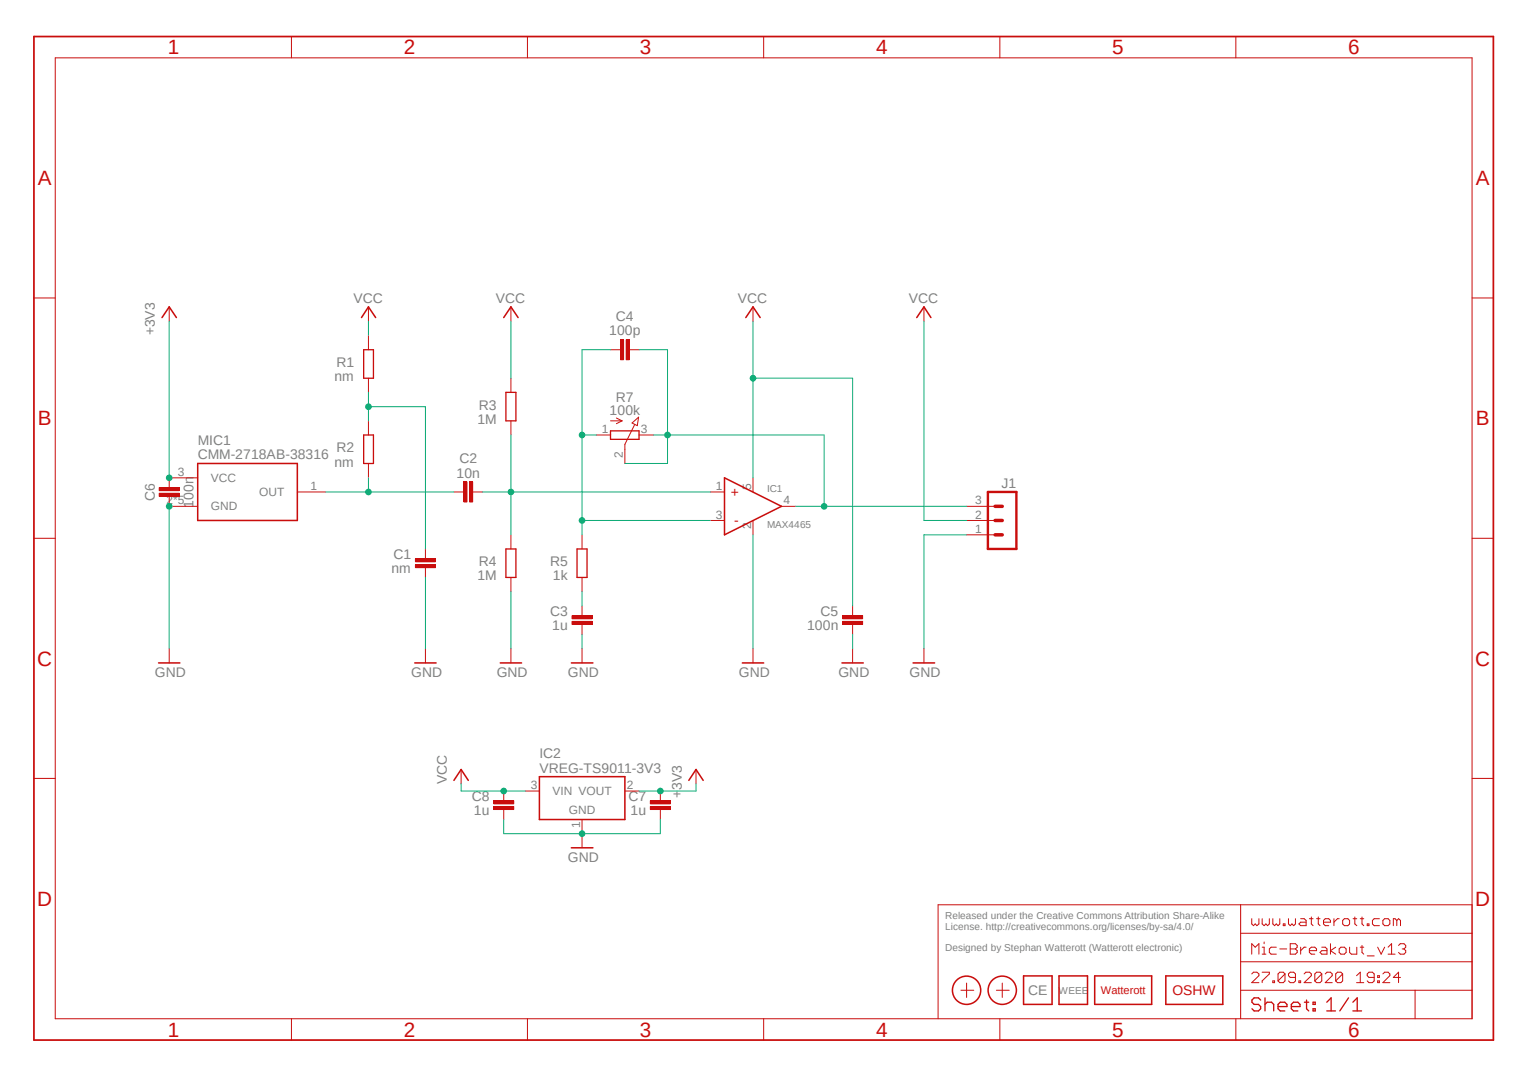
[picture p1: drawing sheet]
<?xml version="1.0" encoding="utf-8"?>
<!DOCTYPE eagle SYSTEM "eagle.dtd">
<eagle version="7.7.0">
<drawing>
<settings>
<setting alwaysvectorfont="no"/>
<setting verticaltext="up"/>
</settings>
<grid distance="0.05" unitdist="inch" unit="inch" style="lines" multiple="1" display="yes" altdistance="0.025" altunitdist="inch" altunit="inch"/>
<schematic xreflabel="%F%N/%S.%C%R" xrefpart="/%S.%C%R">
<libraries>
<library name="we-chip">
<symbols>
<symbol name="MAX4465">
<pin name="+" x="-7.62" y="2.54" visible="pad" length="short" direction="in"/>
<pin name="-" x="-7.62" y="-2.54" visible="pad" length="short" direction="in"/>
<pin name="GND" x="0" y="-5.08" visible="pad" length="short" direction="pwr" rot="R90"/>
<pin name="VCC" x="0" y="5.08" visible="pad" length="short" direction="pwr" rot="R270"/>
<pin name="OUT" x="7.62" y="0" visible="pad" length="short" direction="out" rot="R180"/>
<wire x1="-5.08" y1="5.08" x2="-5.08" y2="-5.08" width="0.254" layer="94"/>
<wire x1="-5.08" y1="5.08" x2="5.08" y2="0" width="0.254" layer="94"/>
<wire x1="5.08" y1="0" x2="-5.08" y2="-5.08" width="0.254" layer="94"/>
<text x="-2.54" y="2.54" size="1.778" layer="94" align="center-right">+</text>
<text x="-2.54" y="-2.54" size="1.778" layer="94" rot="MR180" align="center-right">-</text>
<text x="2.54" y="2.54" size="1.778" layer="95">&gt;NAME</text>
<text x="2.54" y="-2.54" size="1.778" layer="96" rot="MR180">&gt;VALUE</text>
</symbol>
</symbols>
<devicesets>
<deviceset name="MAX4465" prefix="IC">
<gates>
<gate name="IC" symbol="MAX4465" x="0" y="0"/>
</gates>
<devices>
<device name="" package="SOT353">
<connects>
<connect gate="IC" pin="+" pad="1"/>
<connect gate="IC" pin="-" pad="3"/>
<connect gate="IC" pin="GND" pad="2"/>
<connect gate="IC" pin="OUT" pad="4"/>
<connect gate="IC" pin="VCC" pad="5"/>
</connects>
<technologies>
<technology name=""/>
</technologies>
</device>
</devices>
</deviceset>
</devicesets>
</library>
<library name="supply1">
<symbols>
<symbol name="VCC">
<wire x1="1.27" y1="-1.905" x2="0" y2="0" width="0.254" layer="94"/>
<wire x1="0" y1="0" x2="-1.27" y2="-1.905" width="0.254" layer="94"/>
<text x="-2.54" y="-2.54" size="1.778" layer="96" rot="R90">&gt;VALUE</text>
<pin name="VCC" x="0" y="-2.54" visible="off" length="short" direction="sup" rot="R90"/>
</symbol>
<symbol name="GND">
<wire x1="-1.905" y1="0" x2="1.905" y2="0" width="0.254" layer="94"/>
<text x="-2.54" y="-2.54" size="1.778" layer="96">&gt;VALUE</text>
<pin name="GND" x="0" y="2.54" visible="off" length="short" direction="sup" rot="R270"/>
</symbol>
<symbol name="+3V3">
<wire x1="1.27" y1="-1.905" x2="0" y2="0" width="0.254" layer="94"/>
<wire x1="0" y1="0" x2="-1.27" y2="-1.905" width="0.254" layer="94"/>
<text x="-2.54" y="-5.08" size="1.778" layer="96" rot="R90">&gt;VALUE</text>
<pin name="+3V3" x="0" y="-2.54" visible="off" length="short" direction="sup" rot="R90"/>
</symbol>
</symbols>
<devicesets>
<deviceset name="VCC" prefix="P+">
<gates>
<gate name="VCC" symbol="VCC" x="0" y="0"/>
</gates>
<devices>
<device name="">
<technologies>
<technology name=""/>
</technologies>
</device>
</devices>
</deviceset>
<deviceset name="GND" prefix="GND">
<gates>
<gate name="1" symbol="GND" x="0" y="0"/>
</gates>
<devices>
<device name="">
<technologies>
<technology name=""/>
</technologies>
</device>
</devices>
</deviceset>
<deviceset name="+3V3" prefix="+3V3">
<gates>
<gate name="G$1" symbol="+3V3" x="0" y="0"/>
</gates>
<devices>
<device name="">
<technologies>
<technology name=""/>
</technologies>
</device>
</devices>
</deviceset>
</devicesets>
</library>
<library name="we-rcl">
<symbols>
<symbol name="CAPACITOR">
<pin name="1" x="-2.54" y="0" visible="off" length="point" direction="pas" swaplevel="1"/>
<pin name="2" x="2.54" y="0" visible="off" length="point" direction="pas" swaplevel="1" rot="R180"/>
<text x="0" y="2.54" size="1.778" layer="95" align="bottom-center">&gt;NAME</text>
<text x="0" y="-2.54" size="1.778" layer="96" align="top-center">&gt;VALUE</text>
<wire x1="-2.54" y1="0" x2="-0.762" y2="0" width="0.1524" layer="94"/>
<wire x1="2.54" y1="0" x2="0.762" y2="0" width="0.1524" layer="94"/>
<rectangle x1="-1.27" y1="-0.254" x2="2.286" y2="0.254" layer="94" rot="R90"/>
<rectangle x1="-2.286" y1="-0.254" x2="1.27" y2="0.254" layer="94" rot="R90"/>
</symbol>
<symbol name="RESISTOR">
<pin name="1" x="-5.08" y="0" visible="off" length="short" direction="pas" swaplevel="1"/>
<pin name="2" x="5.08" y="0" visible="off" length="short" direction="pas" swaplevel="1" rot="R180"/>
<wire x1="-2.54" y1="0.889" x2="2.54" y2="0.889" width="0.2032" layer="94"/>
<wire x1="2.54" y1="0.889" x2="2.54" y2="-0.889" width="0.2032" layer="94"/>
<wire x1="2.54" y1="-0.889" x2="-2.54" y2="-0.889" width="0.2032" layer="94"/>
<wire x1="-2.54" y1="-0.889" x2="-2.54" y2="0.889" width="0.2032" layer="94"/>
<text x="0" y="1.27" size="1.778" layer="95" align="bottom-center">&gt;NAME</text>
<text x="0" y="-1.27" size="1.778" layer="96" align="top-center">&gt;VALUE</text>
</symbol>
<symbol name="POT">
<wire x1="-0.762" y1="2.54" x2="-0.762" y2="-2.54" width="0.2032" layer="94"/>
<wire x1="0.762" y1="-2.54" x2="0.762" y2="2.54" width="0.2032" layer="94"/>
<wire x1="2.54" y1="0" x2="1.651" y2="0" width="0.1524" layer="94"/>
<wire x1="1.651" y1="0" x2="-1.8796" y2="1.7526" width="0.1524" layer="94"/>
<wire x1="0.762" y1="2.54" x2="-0.762" y2="2.54" width="0.2032" layer="94"/>
<wire x1="-0.762" y1="-2.54" x2="0.762" y2="-2.54" width="0.2032" layer="94"/>
<wire x1="-2.1597" y1="1.2939" x2="-3.1989" y2="2.4495" width="0.1524" layer="94"/>
<wire x1="-3.1989" y1="2.4495" x2="-1.7018" y2="2.2352" width="0.1524" layer="94"/>
<wire x1="-2.54" y1="-2.54" x2="-2.54" y2="-0.508" width="0.1524" layer="94"/>
<wire x1="-2.54" y1="-0.508" x2="-3.048" y2="-1.524" width="0.1524" layer="94"/>
<wire x1="-2.54" y1="-0.508" x2="-2.032" y2="-1.524" width="0.1524" layer="94"/>
<wire x1="-2.1597" y1="1.2939" x2="-1.7018" y2="2.2352" width="0.1524" layer="94"/>
<text x="-5.842" y="0" size="1.778" layer="95" rot="R90" align="bottom-center">&gt;NAME</text>
<text x="-3.556" y="0" size="1.778" layer="96" rot="R90" align="bottom-center">&gt;VALUE</text>
<pin name="A" x="0" y="-5.08" visible="pad" length="short" direction="pas" rot="R90"/>
<pin name="E" x="0" y="5.08" visible="pad" length="short" direction="pas" rot="R270"/>
<pin name="S" x="5.08" y="0" visible="pad" length="short" direction="pas" rot="R180"/>
</symbol>
</symbols>
<devicesets>
<deviceset name="CAPACITOR" prefix="C" uservalue="yes">
<gates>
<gate name="C" symbol="CAPACITOR" x="0" y="0"/>
</gates>
<devices>
<device name="-0402" package="C0402">
<connects>
<connect gate="C" pin="1" pad="1"/>
<connect gate="C" pin="2" pad="2"/>
</connects>
<technologies>
<technology name=""/>
</technologies>
</device>
<device name="-0603" package="C0603">
<connects>
<connect gate="C" pin="1" pad="1"/>
<connect gate="C" pin="2" pad="2"/>
</connects>
<technologies>
<technology name=""/>
</technologies>
</device>
<device name="-0805" package="C0805">
<connects>
<connect gate="C" pin="1" pad="1"/>
<connect gate="C" pin="2" pad="2"/>
</connects>
<technologies>
<technology name=""/>
</technologies>
</device>
<device name="-1206" package="C1206">
<connects>
<connect gate="C" pin="1" pad="1"/>
<connect gate="C" pin="2" pad="2"/>
</connects>
<technologies>
<technology name=""/>
</technologies>
</device>
<device name="-0201" package="C0201">
<connects>
<connect gate="C" pin="1" pad="1"/>
<connect gate="C" pin="2" pad="2"/>
</connects>
<technologies>
<technology name=""/>
</technologies>
</device>
<device name="-1210" package="C1210">
<connects>
<connect gate="C" pin="1" pad="1"/>
<connect gate="C" pin="2" pad="2"/>
</connects>
<technologies>
<technology name=""/>
</technologies>
</device>
<device name="-1808" package="C1808">
<connects>
<connect gate="C" pin="1" pad="1"/>
<connect gate="C" pin="2" pad="2"/>
</connects>
<technologies>
<technology name=""/>
</technologies>
</device>
<device name="-1812" package="C1812">
<connects>
<connect gate="C" pin="1" pad="1"/>
<connect gate="C" pin="2" pad="2"/>
</connects>
<technologies>
<technology name=""/>
</technologies>
</device>
<device name="-1825" package="C1825">
<connects>
<connect gate="C" pin="1" pad="1"/>
<connect gate="C" pin="2" pad="2"/>
</connects>
<technologies>
<technology name=""/>
</technologies>
</device>
</devices>
</deviceset>
<deviceset name="RESISTOR" prefix="R" uservalue="yes">
<gates>
<gate name="R" symbol="RESISTOR" x="0" y="0"/>
</gates>
<devices>
<device name="-0603" package="C0603">
<connects>
<connect gate="R" pin="1" pad="1"/>
<connect gate="R" pin="2" pad="2"/>
</connects>
<technologies>
<technology name=""/>
</technologies>
</device>
<device name="-0805" package="C0805">
<connects>
<connect gate="R" pin="1" pad="1"/>
<connect gate="R" pin="2" pad="2"/>
</connects>
<technologies>
<technology name=""/>
</technologies>
</device>
<device name="-0402" package="C0402">
<connects>
<connect gate="R" pin="1" pad="1"/>
<connect gate="R" pin="2" pad="2"/>
</connects>
<technologies>
<technology name=""/>
</technologies>
</device>
<device name="-1206" package="C1206">
<connects>
<connect gate="R" pin="1" pad="1"/>
<connect gate="R" pin="2" pad="2"/>
</connects>
<technologies>
<technology name=""/>
</technologies>
</device>
<device name="-0201" package="C0201">
<connects>
<connect gate="R" pin="1" pad="1"/>
<connect gate="R" pin="2" pad="2"/>
</connects>
<technologies>
<technology name=""/>
</technologies>
</device>
<device name="-1210" package="C1210">
<connects>
<connect gate="R" pin="1" pad="1"/>
<connect gate="R" pin="2" pad="2"/>
</connects>
<technologies>
<technology name=""/>
</technologies>
</device>
<device name="-1808" package="C1808">
<connects>
<connect gate="R" pin="1" pad="1"/>
<connect gate="R" pin="2" pad="2"/>
</connects>
<technologies>
<technology name=""/>
</technologies>
</device>
<device name="-1812" package="C1812">
<connects>
<connect gate="R" pin="1" pad="1"/>
<connect gate="R" pin="2" pad="2"/>
</connects>
<technologies>
<technology name=""/>
</technologies>
</device>
<device name="-1825" package="C1825">
<connects>
<connect gate="R" pin="1" pad="1"/>
<connect gate="R" pin="2" pad="2"/>
</connects>
<technologies>
<technology name=""/>
</technologies>
</device>
</devices>
</deviceset>
<deviceset name="POT" prefix="R" uservalue="yes">
<gates>
<gate name="R" symbol="POT" x="0" y="0"/>
</gates>
<devices>
<device name="" package="POT_SMD">
<connects>
<connect gate="R" pin="A" pad="1"/>
<connect gate="R" pin="E" pad="3"/>
<connect gate="R" pin="S" pad="2"/>
</connects>
<technologies>
<technology name=""/>
</technologies>
</device>
<device name="EVM3Y" package="POT_EVM3Y">
<connects>
<connect gate="R" pin="A" pad="1"/>
<connect gate="R" pin="E" pad="3"/>
<connect gate="R" pin="S" pad="2"/>
</connects>
<technologies>
<technology name=""/>
</technologies>
</device>
<device name="EVM3R" package="POT_EVM3R">
<connects>
<connect gate="R" pin="A" pad="1"/>
<connect gate="R" pin="E" pad="3"/>
<connect gate="R" pin="S" pad="2"/>
</connects>
<technologies>
<technology name=""/>
</technologies>
</device>
</devices>
</deviceset>
</devicesets>
</library>
<library name="we-con">
<symbols>
<symbol name="MA03-1">
<wire x1="3.81" y1="-5.08" x2="-1.27" y2="-5.08" width="0.4064" layer="94"/>
<wire x1="1.27" y1="2.54" x2="2.54" y2="2.54" width="0.6096" layer="94"/>
<wire x1="1.27" y1="0" x2="2.54" y2="0" width="0.6096" layer="94"/>
<wire x1="1.27" y1="-2.54" x2="2.54" y2="-2.54" width="0.6096" layer="94"/>
<wire x1="-1.27" y1="5.08" x2="-1.27" y2="-5.08" width="0.4064" layer="94"/>
<wire x1="3.81" y1="-5.08" x2="3.81" y2="5.08" width="0.4064" layer="94"/>
<wire x1="-1.27" y1="5.08" x2="3.81" y2="5.08" width="0.4064" layer="94"/>
<text x="-1.27" y="-7.62" size="1.778" layer="96">&gt;VALUE</text>
<text x="-1.27" y="5.842" size="1.778" layer="95">&gt;NAME</text>
<pin name="1" x="7.62" y="-2.54" visible="pad" length="middle" direction="pas" swaplevel="1" rot="R180"/>
<pin name="2" x="7.62" y="0" visible="pad" length="middle" direction="pas" swaplevel="1" rot="R180"/>
<pin name="3" x="7.62" y="2.54" visible="pad" length="middle" direction="pas" swaplevel="1" rot="R180"/>
</symbol>
</symbols>
<devicesets>
<deviceset name="MA03-1" prefix="J">
<gates>
<gate name="J" symbol="MA03-1" x="0" y="0"/>
</gates>
<devices>
<device name="" package="MA03-1">
<connects>
<connect gate="J" pin="1" pad="1"/>
<connect gate="J" pin="2" pad="2"/>
<connect gate="J" pin="3" pad="3"/>
</connects>
<technologies>
<technology name=""/>
</technologies>
</device>
</devices>
</deviceset>
</devicesets>
</library>
<library name="we-symbol">
<symbols>
<symbol name="WE_LOGO">
<wire x1="5.08" y1="2.54" x2="5.08" y2="-2.54" width="0.254" layer="94"/>
<wire x1="5.08" y1="-2.54" x2="-5.08" y2="-2.54" width="0.254" layer="94"/>
<wire x1="-5.08" y1="-2.54" x2="-5.08" y2="2.54" width="0.254" layer="94"/>
<wire x1="-5.08" y1="2.54" x2="5.08" y2="2.54" width="0.254" layer="94"/>
<text x="0" y="0" size="1.4224" layer="94" align="center">Watterott</text>
</symbol>
<symbol name="OSHW_LOGO">
<wire x1="5.08" y1="2.54" x2="5.08" y2="-2.54" width="0.254" layer="94"/>
<wire x1="5.08" y1="-2.54" x2="-5.08" y2="-2.54" width="0.254" layer="94"/>
<wire x1="-5.08" y1="-2.54" x2="-5.08" y2="2.54" width="0.254" layer="94"/>
<wire x1="-5.08" y1="2.54" x2="5.08" y2="2.54" width="0.254" layer="94"/>
<text x="0" y="0" size="1.778" layer="94" align="center">OSHW</text>
</symbol>
<symbol name="A4L-LOC">
<wire x1="256.54" y1="3.81" x2="256.54" y2="8.89" width="0.1016" layer="94"/>
<wire x1="256.54" y1="8.89" x2="256.54" y2="13.97" width="0.1016" layer="94"/>
<wire x1="256.54" y1="13.97" x2="256.54" y2="19.05" width="0.1016" layer="94"/>
<wire x1="256.54" y1="19.05" x2="256.54" y2="24.13" width="0.1016" layer="94"/>
<wire x1="161.29" y1="3.81" x2="161.29" y2="24.13" width="0.1016" layer="94"/>
<wire x1="161.29" y1="24.13" x2="215.265" y2="24.13" width="0.1016" layer="94"/>
<wire x1="215.265" y1="24.13" x2="256.54" y2="24.13" width="0.1016" layer="94"/>
<wire x1="246.38" y1="3.81" x2="246.38" y2="8.89" width="0.1016" layer="94"/>
<wire x1="246.38" y1="8.89" x2="256.54" y2="8.89" width="0.1016" layer="94"/>
<wire x1="246.38" y1="8.89" x2="215.265" y2="8.89" width="0.1016" layer="94"/>
<wire x1="215.265" y1="8.89" x2="215.265" y2="3.81" width="0.1016" layer="94"/>
<wire x1="215.265" y1="8.89" x2="215.265" y2="13.97" width="0.1016" layer="94"/>
<wire x1="215.265" y1="13.97" x2="256.54" y2="13.97" width="0.1016" layer="94"/>
<wire x1="215.265" y1="13.97" x2="215.265" y2="19.05" width="0.1016" layer="94"/>
<wire x1="215.265" y1="19.05" x2="256.54" y2="19.05" width="0.1016" layer="94"/>
<wire x1="215.265" y1="19.05" x2="215.265" y2="24.13" width="0.1016" layer="94"/>
<frame x1="0" y1="0" x2="260.35" y2="179.07" columns="6" rows="4" layer="94"/>
<text x="217.17" y="15.24" size="2.032" layer="94" font="vector">&gt;DRAWING_NAME</text>
<text x="217.17" y="10.16" size="2.032" layer="94" font="vector">&gt;LAST_DATE_TIME</text>
<text x="230.505" y="5.08" size="2.54" layer="94" font="vector">&gt;SHEET</text>
<text x="217.17" y="5.08" size="2.54" layer="94" font="vector">Sheet:</text>
<text x="217.17" y="20.32" size="2.032" layer="94" font="vector">www.watterott.com</text>
</symbol>
<symbol name="LOGO_WEEE">
<wire x1="2.54" y1="2.54" x2="2.54" y2="-2.54" width="0.254" layer="94"/>
<wire x1="2.54" y1="-2.54" x2="-2.54" y2="-2.54" width="0.254" layer="94"/>
<wire x1="-2.54" y1="-2.54" x2="-2.54" y2="2.54" width="0.254" layer="94"/>
<wire x1="-2.54" y1="2.54" x2="2.54" y2="2.54" width="0.254" layer="94"/>
<text x="0" y="0" size="1.27" layer="95" align="center">WEEE</text>
</symbol>
<symbol name="LOGO_CE">
<wire x1="2.54" y1="2.54" x2="2.54" y2="-2.54" width="0.254" layer="94"/>
<wire x1="2.54" y1="-2.54" x2="-2.54" y2="-2.54" width="0.254" layer="94"/>
<wire x1="-2.54" y1="-2.54" x2="-2.54" y2="2.54" width="0.254" layer="94"/>
<wire x1="-2.54" y1="2.54" x2="2.54" y2="2.54" width="0.254" layer="94"/>
<text x="0" y="0" size="1.778" layer="95" align="center">CE</text>
</symbol>
<symbol name="PASSER">
<wire x1="-1.016" y1="0" x2="1.27" y2="0" width="0.127" layer="94"/>
<wire x1="0" y1="1.27" x2="0" y2="-1.27" width="0.127" layer="94"/>
<circle x="0" y="0" radius="2.54" width="0.254" layer="94"/>
</symbol>
</symbols>
<devicesets>
<deviceset name="LOGO" prefix="LOGO">
<gates>
<gate name="L" symbol="WE_LOGO" x="0" y="0"/>
</gates>
<devices>
<device name="-PLACE" package="LOGO_TPLACE">
<technologies>
<technology name=""/>
</technologies>
</device>
<device name="-LAYER" package="LOGO_TOP">
<technologies>
<technology name=""/>
</technologies>
</device>
<device name="-STOP" package="LOGO_STOP">
<technologies>
<technology name=""/>
</technologies>
</device>
<device name="-S_STOP" package="SPARK_STOP">
<technologies>
<technology name=""/>
</technologies>
</device>
<device name="-S_LAYER" package="SPARK_TOP">
<technologies>
<technology name=""/>
</technologies>
</device>
<device name="-S_PLACE_M" package="SPARK_TPLACE_M">
<technologies>
<technology name=""/>
</technologies>
</device>
<device name="-S_PLACE_S" package="SPARK_TPLACE_S">
<technologies>
<technology name=""/>
</technologies>
</device>
</devices>
</deviceset>
<deviceset name="OSHW_LOGO" prefix="LOGO">
<gates>
<gate name="L" symbol="OSHW_LOGO" x="0" y="0"/>
</gates>
<devices>
<device name="X0100" package="OSHW_6X100">
<technologies>
<technology name=""/>
</technologies>
</device>
<device name="X0150" package="OSHW_6X150">
<technologies>
<technology name=""/>
</technologies>
</device>
<device name="X0200" package="OSHW_6X200">
<technologies>
<technology name=""/>
</technologies>
</device>
<device name="X0070" package="OSHW_6X70">
<technologies>
<technology name=""/>
</technologies>
</device>
</devices>
</deviceset>
<deviceset name="FRAME-A4L" prefix="FRAME">
<gates>
<gate name="F" symbol="A4L-LOC" x="0" y="0"/>
</gates>
<devices>
<device name="">
<technologies>
<technology name=""/>
</technologies>
</device>
</devices>
</deviceset>
<deviceset name="LOGO_WEEE" prefix="LOGO">
<gates>
<gate name="L" symbol="LOGO_WEEE" x="0" y="0"/>
</gates>
<devices>
<device name="-8" package="WEEE_8MM">
<technologies>
<technology name=""/>
</technologies>
</device>
<device name="-4" package="WEEE_4MM">
<technologies>
<technology name=""/>
</technologies>
</device>
</devices>
</deviceset>
<deviceset name="LOGO_CE" prefix="LOGO">
<gates>
<gate name="G$1" symbol="LOGO_CE" x="0" y="0"/>
</gates>
<devices>
<device name="-4" package="CE_4MM">
<technologies>
<technology name=""/>
</technologies>
</device>
<device name="-2" package="CE_2MM">
<technologies>
<technology name=""/>
</technologies>
</device>
<device name="-8" package="CE_8MM">
<technologies>
<technology name=""/>
</technologies>
</device>
</devices>
</deviceset>
<deviceset name="PASSER" prefix="X">
<gates>
<gate name="X" symbol="PASSER" x="0" y="0"/>
</gates>
<devices>
<device name="-07" package="PASSER_07MM">
<technologies>
<technology name=""/>
</technologies>
</device>
<device name="-04" package="PASSER_04MM">
<technologies>
<technology name=""/>
</technologies>
</device>
</devices>
</deviceset>
</devicesets>
</library>
<library name="we-TESTING">
<symbols>
<symbol name="MIC">
<pin name="VCC" x="-15.24" y="2.54" length="middle"/>
<pin name="GND" x="-15.24" y="-2.54" length="middle"/>
<pin name="OUT" x="12.7" y="0" length="middle" rot="R180"/>
<wire x1="-10.16" y1="5.08" x2="-10.16" y2="-5.08" width="0.25" layer="94"/>
<wire x1="-10.16" y1="-5.08" x2="7.62" y2="-5.08" width="0.25" layer="94"/>
<wire x1="7.62" y1="-5.08" x2="7.62" y2="5.08" width="0.25" layer="94"/>
<wire x1="7.62" y1="5.08" x2="-10.16" y2="5.08" width="0.25" layer="94"/>
<text x="-10.16" y="7.62" size="1.778" layer="95" align="top-left">&gt;VALUE</text>
<text x="-10.16" y="10.16" size="1.778" layer="95" align="top-left">&gt;NAME</text>
</symbol>
</symbols>
<devicesets>
<deviceset name="CMM-2718AB-38316" prefix="MIC">
<gates>
<gate name="MIC" symbol="MIC" x="0" y="0"/>
</gates>
<devices>
<device name="CMM-2718AB-38316" package="CMM-2718AB-38316">
<connects>
<connect gate="MIC" pin="GND" pad="2 4 5 6 7"/>
<connect gate="MIC" pin="OUT" pad="1"/>
<connect gate="MIC" pin="VCC" pad="3"/>
</connects>
<technologies>
<technology name=""/>
</technologies>
</device>
</devices>
</deviceset>
</devicesets>
</library>
<library name="we-power">
<symbols>
<symbol name="VREG">
<wire x1="-7.62" y1="-5.08" x2="7.62" y2="-5.08" width="0.254" layer="94"/>
<wire x1="7.62" y1="-5.08" x2="7.62" y2="2.54" width="0.254" layer="94"/>
<wire x1="7.62" y1="2.54" x2="-7.62" y2="2.54" width="0.254" layer="94"/>
<wire x1="-7.62" y1="2.54" x2="-7.62" y2="-5.08" width="0.254" layer="94"/>
<text x="-7.62" y="7.62" size="1.778" layer="95" align="top-left">&gt;NAME</text>
<text x="-7.62" y="5.08" size="1.778" layer="96" align="top-left">&gt;VALUE</text>
<text x="0" y="-4.064" size="1.524" layer="95" align="bottom-center">GND</text>
<pin name="VIN" x="-10.16" y="0" length="short" direction="pwr"/>
<pin name="GND" x="0" y="-7.62" visible="pad" length="short" direction="pwr" rot="R90"/>
<pin name="VOUT" x="10.16" y="0" length="short" direction="pwr" rot="R180"/>
</symbol>
</symbols>
<devicesets>
<deviceset name="VREG" prefix="IC">
<gates>
<gate name="IC" symbol="VREG" x="0" y="0"/>
</gates>
<devices>
<device name="-TS5204-3V3" package="SOT23">
<connects>
<connect gate="IC" pin="GND" pad="3"/>
<connect gate="IC" pin="VIN" pad="2"/>
<connect gate="IC" pin="VOUT" pad="1"/>
</connects>
<technologies>
<technology name="">
<attribute name="NRND" value="NRND" constant="no"/>
</technology>
</technologies>
</device>
<device name="-TS1117CW-3V3" package="SOT223">
<connects>
<connect gate="IC" pin="GND" pad="1"/>
<connect gate="IC" pin="VIN" pad="3"/>
<connect gate="IC" pin="VOUT" pad="2 4"/>
</connects>
<technologies>
<technology name=""/>
</technologies>
</device>
<device name="-78MXX" package="SOT252">
<connects>
<connect gate="IC" pin="GND" pad="2"/>
<connect gate="IC" pin="VIN" pad="1"/>
<connect gate="IC" pin="VOUT" pad="3"/>
</connects>
<technologies>
<technology name=""/>
</technologies>
</device>
<device name="-TS1117CW-5V" package="SOT223">
<connects>
<connect gate="IC" pin="GND" pad="1"/>
<connect gate="IC" pin="VIN" pad="3"/>
<connect gate="IC" pin="VOUT" pad="2 4"/>
</connects>
<technologies>
<technology name=""/>
</technologies>
</device>
<device name="-TS5204-5V" package="SOT23">
<connects>
<connect gate="IC" pin="GND" pad="3"/>
<connect gate="IC" pin="VIN" pad="2"/>
<connect gate="IC" pin="VOUT" pad="1"/>
</connects>
<technologies>
<technology name="">
<attribute name="NRND" value="NRND" constant="no"/>
</technology>
</technologies>
</device>
<device name="-TS9011-5V" package="SOT23">
<connects>
<connect gate="IC" pin="GND" pad="1"/>
<connect gate="IC" pin="VIN" pad="3"/>
<connect gate="IC" pin="VOUT" pad="2"/>
</connects>
<technologies>
<technology name=""/>
</technologies>
</device>
<device name="-TS9011-3V3" package="SOT23">
<connects>
<connect gate="IC" pin="GND" pad="1"/>
<connect gate="IC" pin="VIN" pad="3"/>
<connect gate="IC" pin="VOUT" pad="2"/>
</connects>
<technologies>
<technology name=""/>
</technologies>
</device>
<device name="-TS1117CP-5V" package="DPAK_TO252">
<connects>
<connect gate="IC" pin="GND" pad="1"/>
<connect gate="IC" pin="VIN" pad="3"/>
<connect gate="IC" pin="VOUT" pad="TAB"/>
</connects>
<technologies>
<technology name=""/>
</technologies>
</device>
<device name="-R-78E3.3-1.0" package="RECOM_SIP3">
<connects>
<connect gate="IC" pin="GND" pad="2"/>
<connect gate="IC" pin="VIN" pad="1"/>
<connect gate="IC" pin="VOUT" pad="3"/>
</connects>
<technologies>
<technology name=""/>
</technologies>
</device>
<device name="-R-78E5.0-1.0" package="RECOM_SIP3">
<connects>
<connect gate="IC" pin="GND" pad="2"/>
<connect gate="IC" pin="VIN" pad="1"/>
<connect gate="IC" pin="VOUT" pad="3"/>
</connects>
<technologies>
<technology name=""/>
</technologies>
</device>
<device name="-OKI-78SR-3.3/1.5-W36" package="OKI-78SR">
<connects>
<connect gate="IC" pin="GND" pad="2"/>
<connect gate="IC" pin="VIN" pad="1"/>
<connect gate="IC" pin="VOUT" pad="3"/>
</connects>
<technologies>
<technology name=""/>
</technologies>
</device>
<device name="-OKI-78SR-3.3/1.5-W36H" package="OKI-78SR-H">
<connects>
<connect gate="IC" pin="GND" pad="2"/>
<connect gate="IC" pin="VIN" pad="1"/>
<connect gate="IC" pin="VOUT" pad="3"/>
</connects>
<technologies>
<technology name=""/>
</technologies>
</device>
<device name="-OKI-78SR-5.0/1.5-W36" package="OKI-78SR">
<connects>
<connect gate="IC" pin="GND" pad="2"/>
<connect gate="IC" pin="VIN" pad="1"/>
<connect gate="IC" pin="VOUT" pad="3"/>
</connects>
<technologies>
<technology name=""/>
</technologies>
</device>
<device name="-OKI-78SR-5.0/1.5-W36H" package="OKI-78SR-H">
<connects>
<connect gate="IC" pin="GND" pad="2"/>
<connect gate="IC" pin="VIN" pad="1"/>
<connect gate="IC" pin="VOUT" pad="3"/>
</connects>
<technologies>
<technology name=""/>
</technologies>
</device>
<device name="-TS9011-2V8" package="SOT23">
<connects>
<connect gate="IC" pin="GND" pad="1"/>
<connect gate="IC" pin="VIN" pad="3"/>
<connect gate="IC" pin="VOUT" pad="2"/>
</connects>
<technologies>
<technology name=""/>
</technologies>
</device>
<device name="-TS9011-2V5" package="SOT23">
<connects>
<connect gate="IC" pin="GND" pad="1"/>
<connect gate="IC" pin="VIN" pad="3"/>
<connect gate="IC" pin="VOUT" pad="2"/>
</connects>
<technologies>
<technology name=""/>
</technologies>
</device>
<device name="-TS9011-1V8" package="SOT23">
<connects>
<connect gate="IC" pin="GND" pad="1"/>
<connect gate="IC" pin="VIN" pad="3"/>
<connect gate="IC" pin="VOUT" pad="2"/>
</connects>
<technologies>
<technology name=""/>
</technologies>
</device>
<device name="-TS9011-3V" package="SOT23">
<connects>
<connect gate="IC" pin="GND" pad="1"/>
<connect gate="IC" pin="VIN" pad="3"/>
<connect gate="IC" pin="VOUT" pad="2"/>
</connects>
<technologies>
<technology name=""/>
</technologies>
</device>
</devices>
</deviceset>
</devicesets>
</library>
</libraries>
<attributes>
</attributes>
<variantdefs>
</variantdefs>
<classes>
<class number="0" name="default" width="0" drill="0">
</class>
</classes>
<parts>
<part name="IC1" library="we-chip" deviceset="MAX4465" device=""/>
<part name="P+3" library="supply1" deviceset="VCC" device=""/>
<part name="GND5" library="supply1" deviceset="GND" device=""/>
<part name="C1" library="we-rcl" deviceset="CAPACITOR" device="-0402" value="nm"/>
<part name="R1" library="we-rcl" deviceset="RESISTOR" device="-0402" value="nm"/>
<part name="J1" library="we-con" deviceset="MA03-1" device=""/>
<part name="R2" library="we-rcl" deviceset="RESISTOR" device="-0402" value="nm"/>
<part name="R5" library="we-rcl" deviceset="RESISTOR" device="-0402" value="1k"/>
<part name="P+2" library="supply1" deviceset="VCC" device=""/>
<part name="GND3" library="supply1" deviceset="GND" device=""/>
<part name="R3" library="we-rcl" deviceset="RESISTOR" device="-0402" value="1M"/>
<part name="R4" library="we-rcl" deviceset="RESISTOR" device="-0402" value="1M"/>
<part name="GND1" library="supply1" deviceset="GND" device=""/>
<part name="P+1" library="supply1" deviceset="VCC" device=""/>
<part name="C2" library="we-rcl" deviceset="CAPACITOR" device="-0402" value="10n"/>
<part name="C3" library="we-rcl" deviceset="CAPACITOR" device="-0402" value="1u"/>
<part name="GND4" library="supply1" deviceset="GND" device=""/>
<part name="C4" library="we-rcl" deviceset="CAPACITOR" device="-0402" value="100p"/>
<part name="GND6" library="supply1" deviceset="GND" device=""/>
<part name="P+4" library="supply1" deviceset="VCC" device=""/>
<part name="LOGO1" library="we-symbol" deviceset="LOGO" device="-S_PLACE_M"/>
<part name="LOGO2" library="we-symbol" deviceset="OSHW_LOGO" device="X0100"/>
<part name="GND2" library="supply1" deviceset="GND" device=""/>
<part name="C5" library="we-rcl" deviceset="CAPACITOR" device="-0402" value="100n"/>
<part name="GND8" library="supply1" deviceset="GND" device=""/>
<part name="R7" library="we-rcl" deviceset="POT" device="EVM3Y" value="100k"/>
<part name="FRAME2" library="we-symbol" deviceset="FRAME-A4L" device=""/>
<part name="MIC1" library="we-TESTING" deviceset="CMM-2718AB-38316" device="CMM-2718AB-38316" value="CMM-2718AB-38316"/>
<part name="C6" library="we-rcl" deviceset="CAPACITOR" device="-0402" value="100n"/>
<part name="LOGO3" library="we-symbol" deviceset="LOGO_WEEE" device="-4"/>
<part name="LOGO4" library="we-symbol" deviceset="LOGO_CE" device="-2"/>
<part name="X1" library="we-symbol" deviceset="PASSER" device="-04"/>
<part name="X2" library="we-symbol" deviceset="PASSER" device="-04"/>
<part name="IC2" library="we-power" deviceset="VREG" device="-TS9011-3V3"/>
<part name="C7" library="we-rcl" deviceset="CAPACITOR" device="-0402" value="1u"/>
<part name="C8" library="we-rcl" deviceset="CAPACITOR" device="-0402" value="1u"/>
<part name="GND7" library="supply1" deviceset="GND" device=""/>
<part name="P+6" library="supply1" deviceset="VCC" device=""/>
<part name="+3V1" library="supply1" deviceset="+3V3" device=""/>
<part name="+3V2" library="supply1" deviceset="+3V3" device=""/>
</parts>
<sheets>
<sheet>
<plain>
<text x="162.56" y="22.86" size="1.27" layer="95" align="top-left">Released under the Creative Commons Attribution Share-Alike 
License. http://creativecommons.org/licenses/by-sa/4.0/

Designed by Stephan Watterott (Watterott electronic)</text>
</plain>
<instances>
<instance part="IC1" gate="IC" x="128.27" y="95.25" smashed="yes">
<attribute name="NAME" x="130.81" y="97.79" size="1.27" layer="95"/>
<attribute name="VALUE" x="130.81" y="92.71" size="1.27" layer="96" rot="MR180"/>
</instance>
<instance part="P+3" gate="VCC" x="128.27" y="130.81" smashed="yes">
<attribute name="VALUE" x="130.81" y="133.35" size="1.778" layer="96" rot="R180"/>
</instance>
<instance part="GND5" gate="1" x="128.27" y="67.31" smashed="yes">
<attribute name="VALUE" x="125.73" y="64.77" size="1.778" layer="96"/>
</instance>
<instance part="C1" gate="C" x="69.85" y="85.09" smashed="yes" rot="R90">
<attribute name="NAME" x="67.31" y="87.63" size="1.778" layer="95" align="top-right"/>
<attribute name="VALUE" x="67.31" y="85.09" size="1.778" layer="96" align="top-right"/>
</instance>
<instance part="R1" gate="R" x="59.69" y="120.65" smashed="yes" rot="R90">
<attribute name="NAME" x="57.15" y="121.92" size="1.778" layer="95" align="top-right"/>
<attribute name="VALUE" x="57.15" y="119.38" size="1.778" layer="96" align="top-right"/>
</instance>
<instance part="J1" gate="J" x="173.99" y="92.71" smashed="yes" rot="MR0">
<attribute name="NAME" x="175.26" y="98.552" size="1.778" layer="95" rot="MR0"/>
</instance>
<instance part="R2" gate="R" x="59.69" y="105.41" smashed="yes" rot="R90">
<attribute name="NAME" x="57.15" y="106.68" size="1.778" layer="95" align="top-right"/>
<attribute name="VALUE" x="57.15" y="104.14" size="1.778" layer="96" align="top-right"/>
</instance>
<instance part="R5" gate="R" x="97.79" y="85.09" smashed="yes" rot="R90">
<attribute name="NAME" x="95.25" y="86.36" size="1.778" layer="95" align="top-right"/>
<attribute name="VALUE" x="95.25" y="83.82" size="1.778" layer="96" align="top-right"/>
</instance>
<instance part="P+2" gate="VCC" x="85.09" y="130.81" smashed="yes">
<attribute name="VALUE" x="87.63" y="133.35" size="1.778" layer="96" rot="R180"/>
</instance>
<instance part="GND3" gate="1" x="85.09" y="67.31" smashed="yes">
<attribute name="VALUE" x="82.55" y="64.77" size="1.778" layer="96"/>
</instance>
<instance part="R3" gate="R" x="85.09" y="113.03" smashed="yes" rot="R90">
<attribute name="NAME" x="82.55" y="114.3" size="1.778" layer="95" align="top-right"/>
<attribute name="VALUE" x="82.55" y="111.76" size="1.778" layer="96" align="top-right"/>
</instance>
<instance part="R4" gate="R" x="85.09" y="85.09" smashed="yes" rot="R90">
<attribute name="NAME" x="82.55" y="86.36" size="1.778" layer="95" align="top-right"/>
<attribute name="VALUE" x="82.55" y="83.82" size="1.778" layer="96" align="top-right"/>
</instance>
<instance part="GND1" gate="1" x="24.13" y="67.31" smashed="yes">
<attribute name="VALUE" x="21.59" y="64.77" size="1.778" layer="96"/>
</instance>
<instance part="P+1" gate="VCC" x="59.69" y="130.81" smashed="yes">
<attribute name="VALUE" x="62.23" y="133.35" size="1.778" layer="96" rot="R180"/>
</instance>
<instance part="C2" gate="C" x="77.47" y="97.79" smashed="yes">
<attribute name="NAME" x="77.47" y="102.87" size="1.778" layer="95" align="bottom-center"/>
<attribute name="VALUE" x="77.47" y="100.33" size="1.778" layer="96" rot="R180" align="top-center"/>
</instance>
<instance part="C3" gate="C" x="97.79" y="74.93" smashed="yes" rot="R90">
<attribute name="NAME" x="95.25" y="77.47" size="1.778" layer="95" align="top-right"/>
<attribute name="VALUE" x="95.25" y="74.93" size="1.778" layer="96" align="top-right"/>
</instance>
<instance part="GND4" gate="1" x="97.79" y="67.31" smashed="yes">
<attribute name="VALUE" x="95.25" y="64.77" size="1.778" layer="96"/>
</instance>
<instance part="C4" gate="C" x="105.41" y="123.19" smashed="yes" rot="R180">
<attribute name="NAME" x="105.41" y="128.27" size="1.778" layer="95" align="bottom-center"/>
<attribute name="VALUE" x="105.41" y="125.73" size="1.778" layer="96" align="bottom-center"/>
</instance>
<instance part="GND6" gate="1" x="158.75" y="67.31" smashed="yes">
<attribute name="VALUE" x="156.21" y="64.77" size="1.778" layer="96"/>
</instance>
<instance part="P+4" gate="VCC" x="158.75" y="130.81" smashed="yes">
<attribute name="VALUE" x="161.29" y="133.35" size="1.778" layer="96" rot="R180"/>
</instance>
<instance part="LOGO1" gate="L" x="194.31" y="8.89" smashed="yes"/>
<instance part="LOGO2" gate="L" x="207.01" y="8.89" smashed="yes"/>
<instance part="GND2" gate="1" x="69.85" y="67.31" smashed="yes">
<attribute name="VALUE" x="67.31" y="64.77" size="1.778" layer="96"/>
</instance>
<instance part="C5" gate="C" x="146.05" y="74.93" smashed="yes" rot="R90">
<attribute name="NAME" x="143.51" y="77.47" size="1.778" layer="95" align="top-right"/>
<attribute name="VALUE" x="143.51" y="74.93" size="1.778" layer="96" align="top-right"/>
</instance>
<instance part="GND8" gate="1" x="146.05" y="67.31" smashed="yes">
<attribute name="VALUE" x="143.51" y="64.77" size="1.778" layer="96"/>
</instance>
<instance part="R7" gate="R" x="105.41" y="107.95" smashed="yes" rot="R270">
<attribute name="NAME" x="105.41" y="113.792" size="1.778" layer="95" align="bottom-center"/>
<attribute name="VALUE" x="105.41" y="111.506" size="1.778" layer="96" align="bottom-center"/>
</instance>
<instance part="FRAME2" gate="F" x="0" y="0" smashed="yes">
<attribute name="DRAWING_NAME" x="217.17" y="15.24" size="2.032" layer="94" font="vector"/>
<attribute name="LAST_DATE_TIME" x="217.17" y="10.16" size="2.032" layer="94" font="vector"/>
<attribute name="SHEET" x="230.505" y="5.08" size="2.54" layer="94" font="vector"/>
</instance>
<instance part="MIC1" gate="MIC" x="39.37" y="97.79" smashed="yes">
<attribute name="VALUE" x="29.21" y="105.41" size="1.778" layer="95" align="top-left"/>
<attribute name="NAME" x="29.21" y="107.95" size="1.778" layer="95" align="top-left"/>
</instance>
<instance part="C6" gate="C" x="24.13" y="97.79" smashed="yes" rot="R90">
<attribute name="NAME" x="21.59" y="97.79" size="1.778" layer="95" rot="R90" align="bottom-center"/>
<attribute name="VALUE" x="26.67" y="97.79" size="1.778" layer="96" rot="R90" align="top-center"/>
</instance>
<instance part="LOGO3" gate="L" x="185.42" y="8.89" smashed="yes"/>
<instance part="LOGO4" gate="G$1" x="179.07" y="8.89" smashed="yes"/>
<instance part="X1" gate="X" x="172.72" y="8.89" smashed="yes"/>
<instance part="X2" gate="X" x="166.37" y="8.89" smashed="yes"/>
<instance part="IC2" gate="IC" x="97.79" y="44.45" smashed="yes">
<attribute name="NAME" x="90.17" y="52.07" size="1.778" layer="95" align="top-left"/>
<attribute name="VALUE" x="90.17" y="49.53" size="1.778" layer="96" align="top-left"/>
</instance>
<instance part="C7" gate="C" x="111.76" y="41.91" smashed="yes" rot="R90">
<attribute name="NAME" x="109.22" y="44.45" size="1.778" layer="95" align="top-right"/>
<attribute name="VALUE" x="109.22" y="41.91" size="1.778" layer="96" align="top-right"/>
</instance>
<instance part="C8" gate="C" x="83.82" y="41.91" smashed="yes" rot="R90">
<attribute name="NAME" x="81.28" y="44.45" size="1.778" layer="95" align="top-right"/>
<attribute name="VALUE" x="81.28" y="41.91" size="1.778" layer="96" align="top-right"/>
</instance>
<instance part="GND7" gate="1" x="97.79" y="34.29" smashed="yes">
<attribute name="VALUE" x="95.25" y="31.75" size="1.778" layer="96"/>
</instance>
<instance part="P+6" gate="VCC" x="76.2" y="48.26" smashed="yes">
<attribute name="VALUE" x="73.66" y="45.72" size="1.778" layer="96" rot="R90"/>
</instance>
<instance part="+3V1" gate="G$1" x="24.13" y="130.81" smashed="yes">
<attribute name="VALUE" x="21.59" y="125.73" size="1.778" layer="96" rot="R90"/>
</instance>
<instance part="+3V2" gate="G$1" x="118.11" y="48.26" smashed="yes">
<attribute name="VALUE" x="115.57" y="43.18" size="1.778" layer="96" rot="R90"/>
</instance>
</instances>
<busses>
</busses>
<nets>
<net name="VCC" class="0">
<segment>
<pinref part="P+1" gate="VCC" pin="VCC"/>
<pinref part="R1" gate="R" pin="2"/>
<wire x1="59.69" y1="128.27" x2="59.69" y2="125.73" width="0.1524" layer="91"/>
</segment>
<segment>
<pinref part="P+4" gate="VCC" pin="VCC"/>
<wire x1="158.75" y1="92.71" x2="158.75" y2="128.27" width="0.1524" layer="91"/>
<pinref part="J1" gate="J" pin="2"/>
<wire x1="166.37" y1="92.71" x2="158.75" y2="92.71" width="0.1524" layer="91"/>
</segment>
<segment>
<pinref part="IC1" gate="IC" pin="VCC"/>
<pinref part="P+3" gate="VCC" pin="VCC"/>
<wire x1="128.27" y1="100.33" x2="128.27" y2="118.11" width="0.1524" layer="91"/>
<pinref part="C5" gate="C" pin="2"/>
<wire x1="128.27" y1="118.11" x2="128.27" y2="128.27" width="0.1524" layer="91"/>
<wire x1="128.27" y1="118.11" x2="146.05" y2="118.11" width="0.1524" layer="91"/>
<wire x1="146.05" y1="118.11" x2="146.05" y2="77.47" width="0.1524" layer="91"/>
<junction x="128.27" y="118.11"/>
</segment>
<segment>
<pinref part="P+2" gate="VCC" pin="VCC"/>
<pinref part="R3" gate="R" pin="2"/>
<wire x1="85.09" y1="128.27" x2="85.09" y2="118.11" width="0.1524" layer="91"/>
</segment>
<segment>
<pinref part="IC2" gate="IC" pin="VIN"/>
<pinref part="C8" gate="C" pin="2"/>
<wire x1="87.63" y1="44.45" x2="83.82" y2="44.45" width="0.1524" layer="91"/>
<wire x1="83.82" y1="44.45" x2="76.2" y2="44.45" width="0.1524" layer="91"/>
<junction x="83.82" y="44.45"/>
<wire x1="76.2" y1="44.45" x2="76.2" y2="45.72" width="0.1524" layer="91"/>
<pinref part="P+6" gate="VCC" pin="VCC"/>
</segment>
</net>
<net name="GND" class="0">
<segment>
<pinref part="IC1" gate="IC" pin="GND"/>
<pinref part="GND5" gate="1" pin="GND"/>
<wire x1="128.27" y1="90.17" x2="128.27" y2="69.85" width="0.1524" layer="91"/>
</segment>
<segment>
<pinref part="R4" gate="R" pin="1"/>
<pinref part="GND3" gate="1" pin="GND"/>
<wire x1="85.09" y1="80.01" x2="85.09" y2="69.85" width="0.1524" layer="91"/>
</segment>
<segment>
<pinref part="C3" gate="C" pin="1"/>
<pinref part="GND4" gate="1" pin="GND"/>
<wire x1="97.79" y1="72.39" x2="97.79" y2="69.85" width="0.1524" layer="91"/>
</segment>
<segment>
<pinref part="GND6" gate="1" pin="GND"/>
<wire x1="158.75" y1="90.17" x2="158.75" y2="69.85" width="0.1524" layer="91"/>
<pinref part="J1" gate="J" pin="1"/>
<wire x1="158.75" y1="90.17" x2="166.37" y2="90.17" width="0.1524" layer="91"/>
</segment>
<segment>
<pinref part="GND2" gate="1" pin="GND"/>
<pinref part="C1" gate="C" pin="1"/>
<wire x1="69.85" y1="69.85" x2="69.85" y2="82.55" width="0.1524" layer="91"/>
</segment>
<segment>
<pinref part="C5" gate="C" pin="1"/>
<pinref part="GND8" gate="1" pin="GND"/>
<wire x1="146.05" y1="72.39" x2="146.05" y2="69.85" width="0.1524" layer="91"/>
</segment>
<segment>
<pinref part="MIC1" gate="MIC" pin="GND"/>
<pinref part="GND1" gate="1" pin="GND"/>
<wire x1="24.13" y1="95.25" x2="24.13" y2="69.85" width="0.1524" layer="91"/>
<pinref part="C6" gate="C" pin="1"/>
<junction x="24.13" y="95.25"/>
</segment>
<segment>
<pinref part="C8" gate="C" pin="1"/>
<wire x1="83.82" y1="39.37" x2="83.82" y2="36.83" width="0.1524" layer="91"/>
<pinref part="IC2" gate="IC" pin="GND"/>
<wire x1="83.82" y1="36.83" x2="97.79" y2="36.83" width="0.1524" layer="91"/>
<wire x1="97.79" y1="36.83" x2="111.76" y2="36.83" width="0.1524" layer="91"/>
<junction x="97.79" y="36.83"/>
<pinref part="C7" gate="C" pin="1"/>
<wire x1="111.76" y1="36.83" x2="111.76" y2="39.37" width="0.1524" layer="91"/>
<pinref part="GND7" gate="1" pin="GND"/>
</segment>
</net>
<net name="N$3" class="0">
<segment>
<pinref part="IC1" gate="IC" pin="OUT"/>
<pinref part="J1" gate="J" pin="3"/>
<wire x1="135.89" y1="95.25" x2="140.97" y2="95.25" width="0.1524" layer="91"/>
<wire x1="140.97" y1="95.25" x2="166.37" y2="95.25" width="0.1524" layer="91"/>
<wire x1="113.03" y1="107.95" x2="140.97" y2="107.95" width="0.1524" layer="91"/>
<wire x1="140.97" y1="107.95" x2="140.97" y2="95.25" width="0.1524" layer="91"/>
<junction x="140.97" y="95.25"/>
<pinref part="C4" gate="C" pin="1"/>
<wire x1="107.95" y1="123.19" x2="113.03" y2="123.19" width="0.1524" layer="91"/>
<wire x1="113.03" y1="123.19" x2="113.03" y2="107.95" width="0.1524" layer="91"/>
<pinref part="R7" gate="R" pin="E"/>
<wire x1="110.49" y1="107.95" x2="113.03" y2="107.95" width="0.1524" layer="91"/>
<junction x="113.03" y="107.95"/>
<pinref part="R7" gate="R" pin="S"/>
<wire x1="105.41" y1="102.87" x2="113.03" y2="102.87" width="0.1524" layer="91"/>
<wire x1="113.03" y1="102.87" x2="113.03" y2="107.95" width="0.1524" layer="91"/>
</segment>
</net>
<net name="N$4" class="0">
<segment>
<wire x1="52.07" y1="97.79" x2="59.69" y2="97.79" width="0.1524" layer="91"/>
<pinref part="R2" gate="R" pin="1"/>
<wire x1="59.69" y1="100.33" x2="59.69" y2="97.79" width="0.1524" layer="91"/>
<wire x1="59.69" y1="97.79" x2="74.93" y2="97.79" width="0.1524" layer="91"/>
<junction x="59.69" y="97.79"/>
<pinref part="C2" gate="C" pin="1"/>
<pinref part="MIC1" gate="MIC" pin="OUT"/>
</segment>
</net>
<net name="N$1" class="0">
<segment>
<pinref part="R1" gate="R" pin="1"/>
<pinref part="R2" gate="R" pin="2"/>
<wire x1="59.69" y1="115.57" x2="59.69" y2="113.03" width="0.1524" layer="91"/>
<pinref part="C1" gate="C" pin="2"/>
<wire x1="59.69" y1="113.03" x2="59.69" y2="110.49" width="0.1524" layer="91"/>
<wire x1="59.69" y1="113.03" x2="69.85" y2="113.03" width="0.1524" layer="91"/>
<wire x1="69.85" y1="113.03" x2="69.85" y2="87.63" width="0.1524" layer="91"/>
<junction x="59.69" y="113.03"/>
</segment>
</net>
<net name="N$2" class="0">
<segment>
<pinref part="R3" gate="R" pin="1"/>
<pinref part="R4" gate="R" pin="2"/>
<wire x1="85.09" y1="107.95" x2="85.09" y2="97.79" width="0.1524" layer="91"/>
<pinref part="C2" gate="C" pin="2"/>
<wire x1="85.09" y1="97.79" x2="85.09" y2="90.17" width="0.1524" layer="91"/>
<wire x1="80.01" y1="97.79" x2="85.09" y2="97.79" width="0.1524" layer="91"/>
<junction x="85.09" y="97.79"/>
<pinref part="IC1" gate="IC" pin="+"/>
<wire x1="85.09" y1="97.79" x2="120.65" y2="97.79" width="0.1524" layer="91"/>
</segment>
</net>
<net name="N$5" class="0">
<segment>
<pinref part="IC1" gate="IC" pin="-"/>
<pinref part="R5" gate="R" pin="2"/>
<wire x1="120.65" y1="92.71" x2="97.79" y2="92.71" width="0.1524" layer="91"/>
<wire x1="97.79" y1="92.71" x2="97.79" y2="90.17" width="0.1524" layer="91"/>
<junction x="97.79" y="92.71"/>
<pinref part="C4" gate="C" pin="2"/>
<wire x1="102.87" y1="123.19" x2="97.79" y2="123.19" width="0.1524" layer="91"/>
<wire x1="97.79" y1="123.19" x2="97.79" y2="107.95" width="0.1524" layer="91"/>
<pinref part="R7" gate="R" pin="A"/>
<wire x1="97.79" y1="107.95" x2="97.79" y2="92.71" width="0.1524" layer="91"/>
<wire x1="100.33" y1="107.95" x2="97.79" y2="107.95" width="0.1524" layer="91"/>
<junction x="97.79" y="107.95"/>
</segment>
</net>
<net name="N$6" class="0">
<segment>
<pinref part="R5" gate="R" pin="1"/>
<pinref part="C3" gate="C" pin="2"/>
<wire x1="97.79" y1="80.01" x2="97.79" y2="77.47" width="0.1524" layer="91"/>
</segment>
</net>
<net name="+3V3" class="0">
<segment>
<pinref part="MIC1" gate="MIC" pin="VCC"/>
<wire x1="24.13" y1="100.33" x2="24.13" y2="128.27" width="0.1524" layer="91"/>
<pinref part="C6" gate="C" pin="2"/>
<junction x="24.13" y="100.33"/>
<pinref part="+3V1" gate="G$1" pin="+3V3"/>
</segment>
<segment>
<pinref part="C7" gate="C" pin="2"/>
<wire x1="111.76" y1="44.45" x2="107.95" y2="44.45" width="0.1524" layer="91"/>
<pinref part="IC2" gate="IC" pin="VOUT"/>
<wire x1="111.76" y1="44.45" x2="118.11" y2="44.45" width="0.1524" layer="91"/>
<wire x1="118.11" y1="44.45" x2="118.11" y2="45.72" width="0.1524" layer="91"/>
<junction x="111.76" y="44.45"/>
<pinref part="+3V2" gate="G$1" pin="+3V3"/>
</segment>
</net>
</nets>
</sheet>
</sheets>
</schematic>
</drawing>
<compatibility>
<note version="6.3" minversion="6.2.2" severity="warning">
Since Version 6.2.2 text objects can contain more than one line,
which will not be processed correctly with this version.
</note>
</compatibility>
</eagle>
